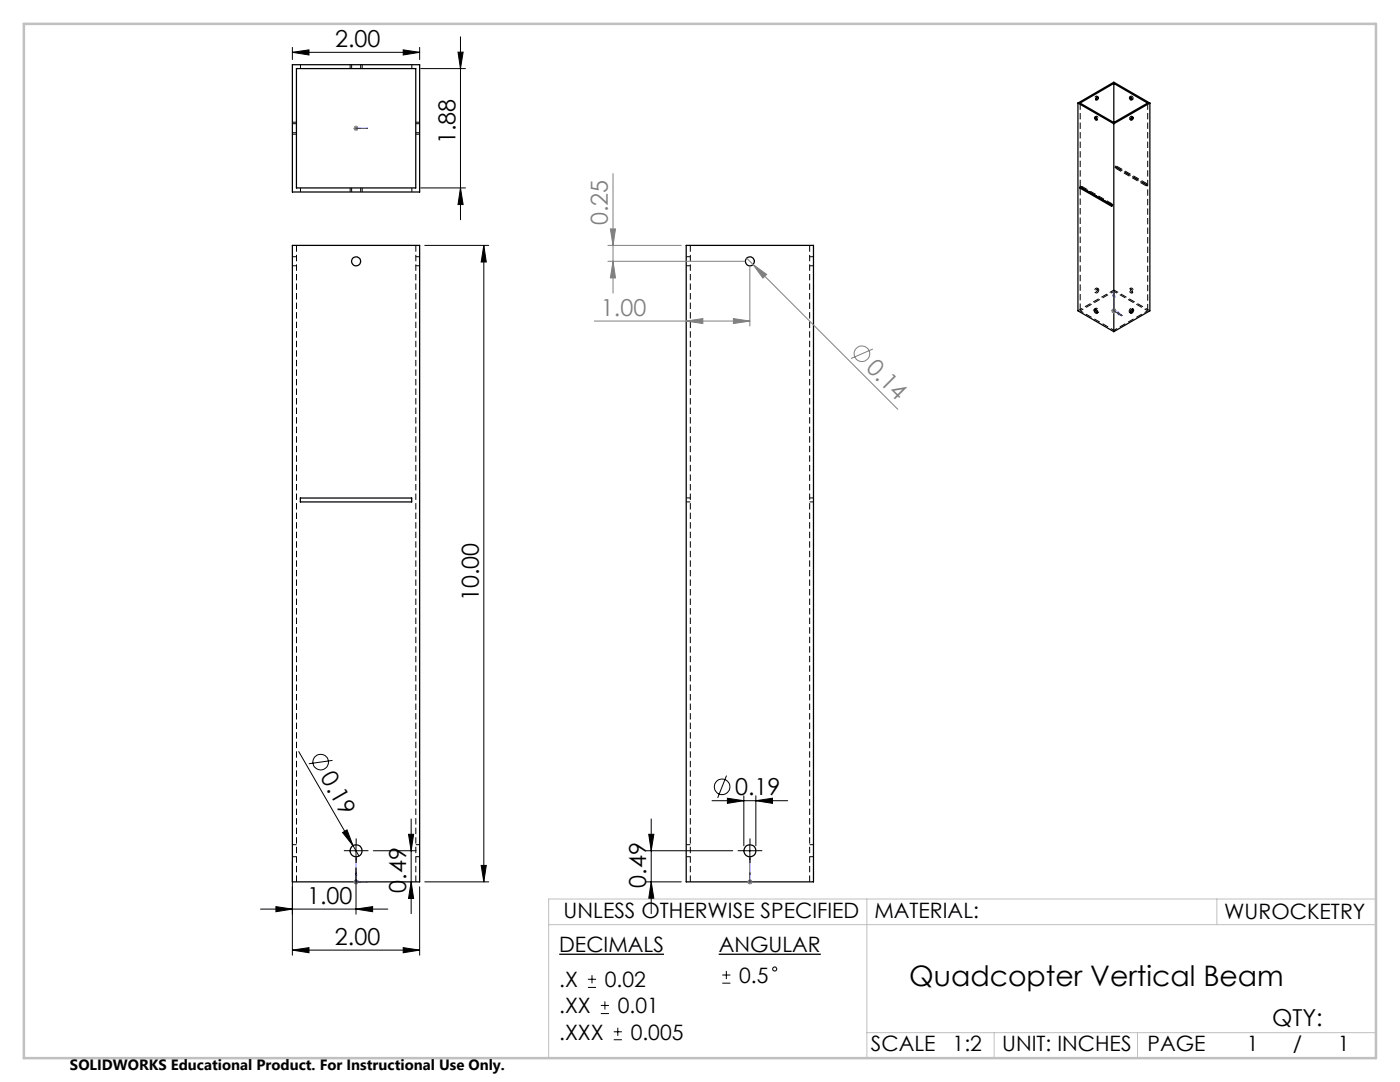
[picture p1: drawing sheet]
<svg xmlns="http://www.w3.org/2000/svg" width="279mm" height="216mm" viewBox="0 0 279 216" stroke-linecap="round" stroke-linejoin="round" font-family="sans-serif">
<g fill="none" stroke="#000" stroke-width=".2" stroke-dasharray="1.3 .6" stroke-linecap="butt">
<path d="M218.5 19.8l.3 .1M219.1 19.3l-.2-.1M222.3 16.4v.2M225.7 19.2l-.2 .1M225.9 19.9l.2-.1M225.9 19.8l.3-.2M215.8 37.1l-.2 .2M215.8 37.4v-.3M218.8 23.2l-.3 .1M218.9 24l.2-.2M222.3 24.4v.3M222.5 33.2v.3"/>
<path d="M222.8 33.4l-.3 .1M222.8 33.1l-.3 .1M222.8 33.1v.3M225.5 23.8l.2 .2M225.7 23.8l-.3-.1M226.1 23.3l-.2-.1M228.8 37.1v-.2M229 36.7l-.2 .2M229 37l-.2 .1M59.2 49v127M83 49v127M137.8 49v127"/>
<path d="M161.6 49v127M218.5 58.3l.2 .2M219.2 57.6l-.2-.1M222.1 40.8l-.2 .1M222.1 40.8v.2M222.1 41l-.2 .1M222.1 41l-.2-.1M225.7 57.5l-.3 .1M225.9 58.5l.2-.2M218.7 61.5l-.2 .1M219 62.5l.2-.2M225.4 62.3l.3 .2"/>
<path d="M225.6 62.4l-.3-.3M226.1 61.6l-.2-.1"/>
</g>
<g fill="none" stroke="#000" stroke-width=".2" stroke-dasharray="1.3 .6" stroke-dashoffset=".4" stroke-linecap="butt">
<path d="M60 12.9v.8M69.9 12.9v.8M70.2 12.9v.8M72 13.7v-.8M72.3 13.7v-.8M82.2 12.9v.8M226.2 19.6a.3 .3 0 0 0-.1-.4 .3 .3 0 0 0-.4 .1M58.4 26.5h.8M58.4 26.8h.8M59.2 24.7h-.8M59.2 24.4h-.8M60 37.5v.8"/>
<path d="M69.9 37.5v.8M70.2 37.5v.8M72 38.3v-.8M72.3 38.3v-.8M82.2 37.5v.8M83 26.5h.8M83 26.8h.8M83.8 24.7h-.8M83.8 24.4h-.8M225.4 23.7a.3 .3 0 0 1 .1-.4 .3 .3 0 0 1 .4 0M58.4 53h.8M59.2 51.2h-.8"/>
<path d="M83 53h.8M83.8 51.2h-.8M137 53h.8M137.8 51.2h-.8M161.6 53h.8M162.4 51.2h-.8M219.1 57.7a.28 .28 0 0 0-.3-.2 .28 .28 0 0 0-.3 .2 .32 .32 0 0 0-.1 .6 .32 .32 0 0 0 .5-.2l.2-.4M219.3 57.8a.28 .28 0 0 0-.3-.2 .28 .28 0 0 0-.3 .3 .32 .32 0 0 0 0 .5 .32 .32 0 0 0 .5-.2l.1-.4M225.6 57.7a.28 .28 0 0 1 .3-.2 .28 .28 0 0 1 .2 .2 .32 .32 0 0 1 .1 .6 .32 .32 0 0 1-.5-.2l-.1-.4M226 58.2a.44 .44 0 0 0-.1-.4 .44 .44 0 0 0-.5-.1 .47 .47 0 0 0 .1 .6 .47 .47 0 0 0 .5 0v-.1M137.8 99.4h-.8M162.4 99.4h-.8"/>
<path d="M137.8 100.1h-.8M162.4 100.1h-.8M58.4 170.9h.8M59.2 168.5h-.8M83 170.9h.8M83.8 168.5h-.8M137 170.9h.8M137.8 168.5h-.8M161.6 170.9h.8M162.4 168.5h-.8"/>
</g>
<g fill="none" stroke="#000" stroke-width=".25">
<path d="M58.3 12.9h25.4v25.4h-25.4zM59.2 13.7h23.8v23.8h-23.8zM218.8 19.4l.2-.1a.3 .3 0 0 1 .1 .5 .3 .3 0 0 1-.4 0zM219 19.3l-.3 .5M222.3 16.7l6.7 3.9-6.7 3.8M222.3 16.7l-6.8 3.9 6.8 3.8M222.3 16.7v7.7M225.4 19.4a.37 .37 0 0 1 .4 .1 .37 .37 0 0 1 0 .5 .5 .5 0 0 1-.4-.6zM225.6 19.3l.3 .5M215.1 20.6l7.2-4.2 7.2 4.2M215.1 20.6l7.2 4.1M215.1 20.6v41.4l7.2 4.2"/>
<path d="M215.5 37.5l6.4 3.7v-.3M215.5 37.5v-.2l6.4 3.6M215.8 37.4h.1M215.8 37.4l-.3 .1M215.8 37.4l6.1 3.5M218.5 23.4a.33 .33 0 0 1 .4 .2 .33 .33 0 0 1-.1 .4l-.3-.3zM218.7 23.4l.3 .4M222.3 24.7v41.5M225.8 23.5l.2-.1a.3 .3 0 0 1 .1 .4 .3 .3 0 0 1-.5 0zM225.9 23.4l-.3 .4M229.5 20.6l-7.2 4.1M229.5 20.6v41.4l-7.2 4.2"/>
<path d="M58.3 49h25.4v127h-25.4zM136.9 49h25.4v127h-25.4zM218.4 61.7a.47 .47 0 0 1 .5 .2 .47 .47 0 0 1-.1 .6 .62 .62 0 0 1-.4-.8zM218.6 61.7l.1 .4 .3 .3M225.7 61.8a.25 .25 0 0 1 .4-.1 .25 .25 0 0 1 .1 .3 .39 .39 0 0 1-.2 .4 .39 .39 0 0 1-.4 0zM226 61.7l-.1 .4-.3 .3M59.9 99.4h22.3v.8h-22.3z"/>
<circle cx="71.1" cy="52.2" r=".9"/>
<circle cx="149.7" cy="52.2" r=".9"/>
<circle cx="71.1" cy="169.8" r="1.21"/>
<circle cx="149.7" cy="169.8" r="1.21"/>
</g>
<path d="M219 19.3a.3 .3 0 0 0-.5 .1 .3 .3 0 0 0 .2 .4M218.7 23.3a.3 .3 0 0 1 .4 .1 .3 .3 0 0 1-.1 .4M222.3 58.1l-6.7 3.9M215.6 62l6.7 3.9M222.3 65.9l6.7-3.9M229 62l-6.7-3.9" fill="none" stroke="#000" stroke-width=".2" stroke-dasharray="1.3 .6" stroke-dashoffset=".6" stroke-linecap="butt"/>
<path d="M215.6 20.5v16.8M215.8 37.1l6.3 3.7M222.5 33.5l6.3 3.6M222.8 33.4l6.2 3.6M228.8 36.9l-6.3-3.7M229 20.5v41.5M229 36.7l-6.2-3.6" fill="none" stroke="#000" stroke-width=".2" stroke-dasharray="1.3 .6" stroke-dashoffset="-.1" stroke-linecap="butt"/>
<path d="M215.6 37.5v24.5" fill="none" stroke="#000" stroke-width=".2" stroke-dasharray="1.3 .6" stroke-dashoffset="-.2" stroke-linecap="butt"/>
<path d="M222.3 57.9l-7.2 4.1M229.5 62l-7.2-4.1" fill="none" stroke="#000" stroke-width=".2" stroke-dasharray="1.3 .6" stroke-dashoffset=".3" stroke-linecap="butt"/>
<path d="M225.3 62.1a.44 .44 0 0 1 .2-.5 .44 .44 0 0 1 .5 0" fill="none" stroke="#000" stroke-width=".2" stroke-dasharray="1.3 .6" stroke-dashoffset=".5" stroke-linecap="butt"/>
<path d="M218.6 61.6a.42 .42 0 0 1 .6 .2 .42 .42 0 0 1-.2 .6" fill="none" stroke="#000" stroke-width=".2" stroke-dasharray="1.3 .6" stroke-dashoffset=".7" stroke-linecap="butt"/>
<g fill="none" stroke="#000" stroke-width=".2">
<path d="M58.3 10.4l3.4-.5v1.1zM58.3 9.5v2.4M58.3 10.4h25.4M80.5 9.9l3.2 .5-3.2 .6zM83.7 9.5v2.4M84 13.7h8.9M91.4 10.4h1l-.5 3.3zM91.9 7.3v36.6M84 37.5h8.9M91.9 37.5l.5 3.3h-1zM84.8 49h12.7M96.6 49v127"/>
<path d="M96.6 49l.4 3.3h-1zM59.6 150l12 20.8M66.4 151.7l-4.8 .7M142.1 159.8h15.1M145 154.8l-1.8 4.4M145.2 159.3l3.2 .5-3.2 .5zM148.4 158.8v10M150.8 159.8l3.4-.5v1zM150.8 158.8v10M58.3 172v18.6M68.4 166.1l.9-.5 1.1 3.1zM69.8 169.8h2.5"/>
<path d="M71 168.5v2.5M71 173.2v9.2M74.5 169.8h8.5M81.5 166.5h1.1l-.5 3.3zM82.1 163.4v18.9M82.1 176l.5 3.3h-1.1zM83.7 177v13.6M84.8 176h12.7M96 172.7h1l-.4 3.3zM129 169.8h17.2M129 176h7M129.5 166.5h1l-.5 3.3z"/>
<path d="M130 163.4v18.9M130 176l.5 3.3h-1zM148.4 169.8h2.5M149.6 168.5v2.5M52 181.4h25.4M55.1 180.9l3.2 .5-3.2 .5zM58.3 189.6l3.4-.5v1zM58.3 189.6h25.4M71 181.4l3.4-.5v1zM80.5 189.1l3.2 .5-3.2 .5zM117.3 197h1.7M117.3 195.4h1.7"/>
<path d="M118.1 194.6v1.6M120.7 199.8v1.6M144.1 196.2h1.7M144.1 194.6h1.7M145 193.7v1.7M119.9 202.2h1.6M119.9 200.6h1.6M122.5 207.5h1.6M122.5 205.9h1.6M123.3 205.1v1.6"/>
<circle cx="64" cy="152.1" r="1.56"/>
<circle cx="144.1" cy="157" r="1.56"/>
<circle cx="154.6" cy="193.4" r=".41"/>
</g>
<g fill="none" stroke="#808080" stroke-width=".2">
<path d="M70.6 25.6h1M70.7 25.3l.7 .7M71 25.1v1M71.4 25.3l-.7 .7M122.3 34.6v23.9M121.3 52.1h27.4M121.3 49h14.7M121.8 45.7h1l-.5 3.3zM122.3 52.1l.5 3.4h-1zM149 51.5l1.3 1.3M149.6 53.1v12M150.3 52.8l2.7 2-.7 .7z"/>
<path d="M150.3 52.8l28.9 28.9M118.6 64.1h31M136.9 64.1l3.4-.5v1zM146.4 63.6l3.2 .5-3.2 .5zM174.2 69.6l-4.4 1.9M221.8 62h1M221.9 61.7l.7 .7M222.3 61.5v1M222.6 61.7l-.7 .7M70.6 176h1M70.7 175.6l.7 .7M71 175.5v1"/>
<path d="M71.4 175.6l-.7 .7M149.2 176h.9M149.3 175.6l.7 .7M149.6 175.5v1M150 175.6l-.7 .7"/>
<circle cx="172" cy="70.6" r="1.55"/>
</g>
<path d="M111.6 190.4h20.9M143.4 190.4h20.4" fill="none" stroke="#000" stroke-width=".26"/>
<g fill="none" stroke="#00f" stroke-width=".2">
<path d="M70.9 25.6h.3zM71 25.6h.1zM71 25.6h.1M71 25.6h2.4M72 25.6h-.5h.5M73.4 25.6h-.2h.2M222.3 58.2v.2zM222.3 58.2l.2 1.1-.4-.3zM222.3 58.2v3.8l1.6 1M223.1 62.3l.8 .7-.8-.2zM223.8 62.9l.1 .1zM71 171.3v4.7h2.4"/>
<path d="M71 174.1l.2 .5h-.3zM71 171.3l.1 .2h-.1zM71.5 175.9l.5 .1-.5 .1zM73.2 175.9l.2 .1h-.2zM149.6 176h.1M149.6 171.3v4.7M149.6 175.9v.1zM149.6 171.3v.2v-.2M149.6 174.1v.5v-.5"/>
</g>
<path d="M69.8 169.7h-1.2M71.1 168.5v-1.2M71.1 171v1.2M72.3 169.7h1.2M148.4 169.7h-1.2M149.7 168.5v-1.2M149.7 171v1.2M150.9 169.7h1.2" fill="none" stroke="#000" stroke-width=".2" stroke-dasharray="15.2 1.3 1.3 1.3" stroke-linecap="butt"/>
<path d="M173 179.4v31.7M242.9 179.4v5.1M274.6 179.4h-165.1v31.7M109.5 184.5h165.1M173 206.1h101.6M198.4 206.1v5M227 206.1v5" fill="none" stroke="#c0c0c0" stroke-width=".2"/>
<path d="M4.8 4.8h269.8v206.3h-269.8z" fill="none" stroke="#c0c0c0" stroke-width=".5"/>
<g fill="#00f">
<path d="M73.2 175.9l.2 .1h-.2zM71 171.3l.1 .2h-.1z"/>
<path d="M71.5 175.9l.5 .1-.5 .1zM71 174.1l.2 .5h-.3zM73.2 25.6h.2zM71 25.6h.1z"/>
<path d="M71.5 25.6h.5zM70.9 25.6h.3zM149.6 175.9v.1zM149.6 171.3v.2z"/>
<path d="M149.6 175.9v.2zM149.6 174.1v.5zM223.8 62.9l.1 .1zM222.3 58.2v.2zM223.1 62.3l.8 .7-.8-.2zM222.3 58.2l.2 1.1-.4-.3z"/>
</g>
<g fill="#000">
<path d="M68.4 166.1l.9-.5 1.1 3.1z"/>
<path d="M58.3 10.4l3.4-.5v1.1zM80.5 9.9l3.2 .5-3.2 .6zM145.2 159.3l3.2 .5-3.2 .5zM150.8 159.8l3.4-.5v1z"/>
<path d="M81.5 166.5h1.1l-.5 3.3zM82.1 176l.5 3.3h-1.1zM91.4 10.4h1l-.5 3.3zM91.9 37.5l.5 3.3h-1zM129.5 166.5h1l-.5 3.3zM130 176l.5 3.3h-1z"/>
<path d="M96 172.7h1l-.4 3.3zM96.6 49l.4 3.3h-1z"/>
<path d="M58.3 189.6l3.4-.5v1zM80.5 189.1l3.2 .5-3.2 .5z"/>
<path d="M71 181.4l3.4-.5v1zM55.1 180.9l3.2 .5-3.2 .5z"/>
</g>
<g fill="#808080">
<path d="M150.3 52.8l2.7 2-.7 .7z"/>
<path d="M146.4 63.6l3.2 .5-3.2 .5zM136.9 64.1l3.4-.5v1z"/>
<path d="M122.3 52.1l.5 3.4h-1zM121.8 45.7h1l-.5 3.3z"/>
</g>
<text font-size="5.6" x="181.5" y="196.7">Quadcopter Vertical Beam</text>
<g font-size="4.7">
<text x="66.9" y="9.4">2.00</text>
<text x="90.9" y="28.8" transform="rotate(-90 90.9 28.8)">1.88</text>
<text x="95.5" y="120" transform="rotate(-90 95.5 120)">10.00</text>
<text x="63.8" y="155.1" transform="rotate(60 63.8 155.1)">0.19</text>
<text x="146.7" y="158.7">0.19</text>
<text x="81.1" y="178.1" transform="rotate(-90 81.1 178.1)">0.49</text>
<text x="129" y="177.1" transform="rotate(-90 129 177.1)">0.49</text>
<text x="61.3" y="180.4">1.00</text>
<text x="66.9" y="188.6">2.00</text>
<text x="253.9" y="204.7">QTY:</text>
</g>
<g font-size="4.7" fill="#808080">
<text x="121.3" y="45" transform="rotate(-90 121.3 45)">0.25</text>
<text x="119.9" y="63">1.00</text>
<text x="172.6" y="73.6" transform="rotate(45 172.6 73.6)">0.14</text>
</g>
<g font-size="4.2">
<text x="112.5" y="183.3">UNLESS OTHERWISE SPECIFIED</text>
<text x="174.5" y="183.1">MATERIAL:</text>
<text x="244.3" y="183.3">WUROCKETRY</text>
<text x="111.6" y="190">DECIMALS</text>
<text x="143.4" y="190">ANGULAR</text>
<text x="111.6" y="197">.X</text>
<text x="120.7" y="197">0.02</text>
<text x="147.5" y="196.1">0.5</text>
<text x="111.6" y="202.2">.XX</text>
<text x="123.3" y="202.2">0.01</text>
<text x="111.6" y="207.5">.XXX</text>
<text x="125.9" y="207.5">0.005</text>
<text x="173.8" y="209.8">SCALE</text>
<text x="190.1" y="209.8">1:2</text>
<text x="200" y="209.8">UNIT: INCHES</text>
<text x="229" y="209.8">PAGE</text>
<text x="248.8" y="209.8">1</text>
<text x="258" y="209.8">/</text>
<text x="267" y="209.8">1</text>
</g>
<text font-size="3" x="14" y="213.5">SOLIDWORKS Educational Product. For Instructional Use Only.</text>
</svg>
